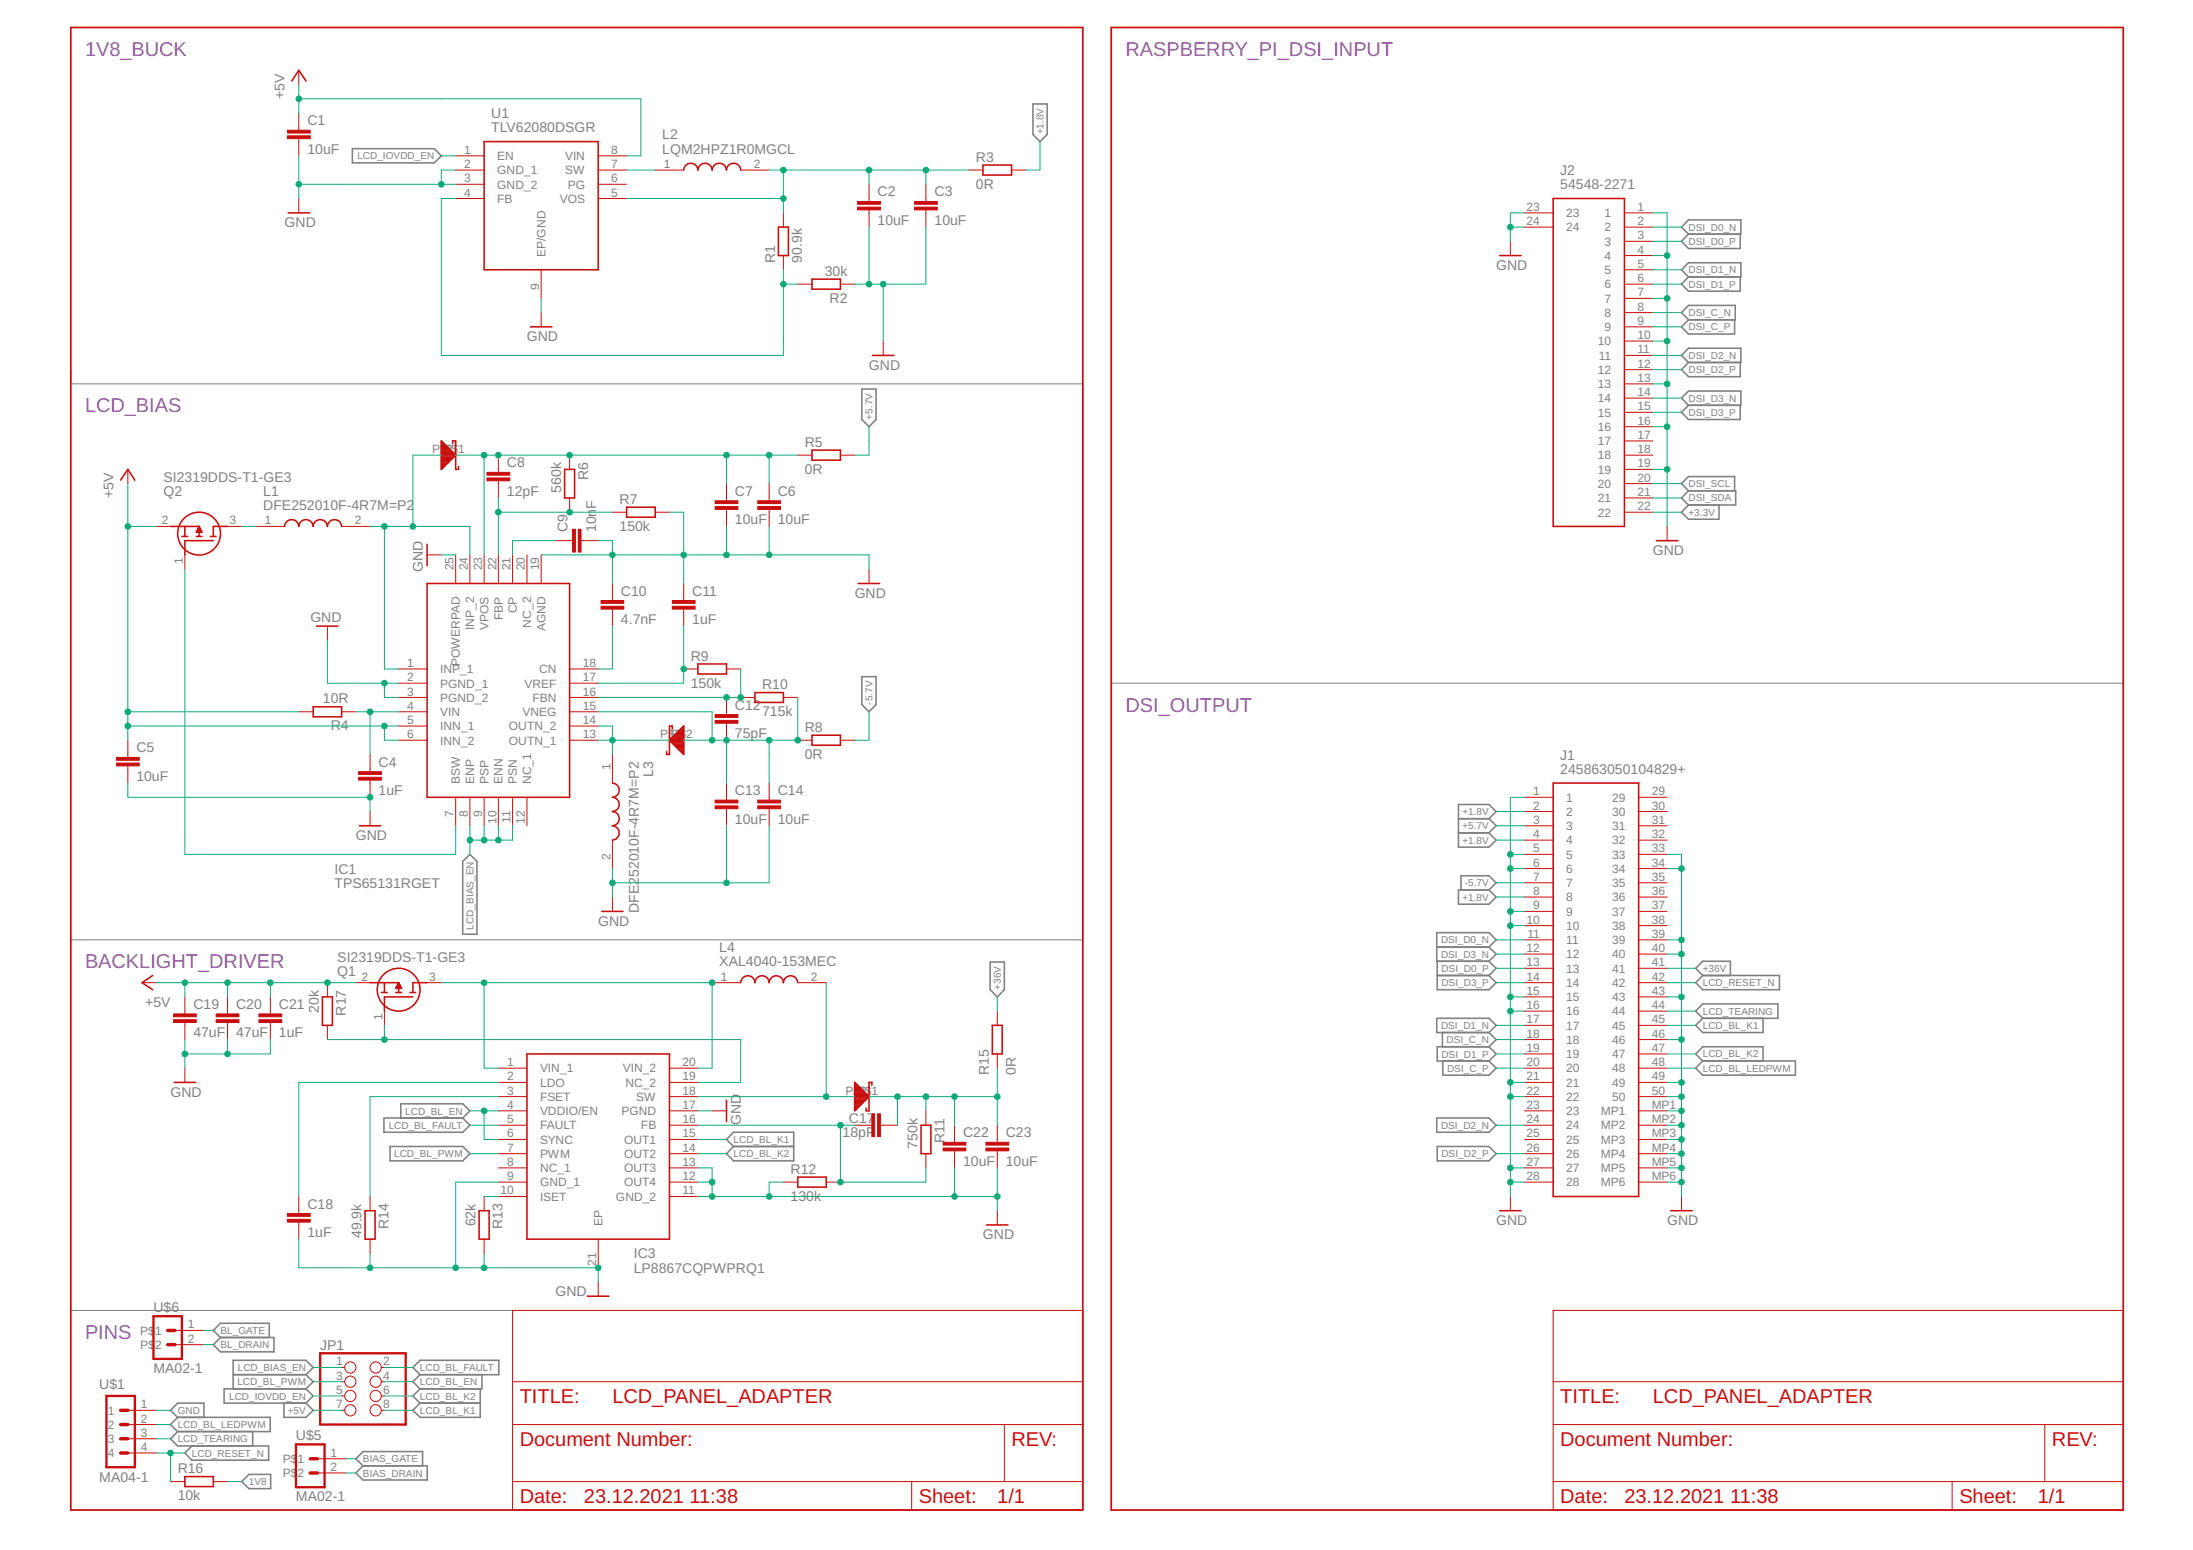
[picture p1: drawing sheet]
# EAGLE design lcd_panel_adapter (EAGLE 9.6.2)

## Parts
C1  10uF  C-EUC0603  [C0603]
C2  10uF  C-EUC0603  [C0603]
C3  10uF  C-EUC0603  [C0603]
C4  1uF  C-EUC0603  [C0603]
C5  10uF  C-EUC0603  [C0603]
C6  10uF  C-EUC0603  [C0603]
C7  10uF  C-EUC0603  [C0603]
C8  12pF  C-EUC0603  [C0603]
C9  10nF  C-EUC0603  [C0603]
C10  4.7nF  C-EUC0603  [C0603]
C11  1uF  C-EUC0603  [C0603]
C12  75pF  C-EUC0603  [C0603]
C13  10uF  C-EUC0603  [C0603]
C14  10uF  C-EUC0603  [C0603]
C17  18pF  C-EUC0603  [C0603]
C18  1uF  C-EUC0603  [C0603]
C19  47uF  C-EUC0603  [C0603]
C20  47uF  C-EUC0603  [C0603]
C21  1uF  C-EUC0603  [C0603]
C22  10uF  C-EUC1206  [C1206]
C23  10uF  C-EUC1206  [C1206]
IC1  TPS65131RGET  [QFN50P400X400X100-25N]
IC3  LP8867CQPWPRQ1  TPS61194PWPR  [SOP65P640X120-21N]
J1  245863050104829+  [245863050104829]
J2  54548-2271  [545482271]
JP1  PINHD-2X4  [2X04]
L1  DFE252010F-4R7M=P2  [1269ASH100NP2]
L2  LQM2HPZ1R0MGCL  [LQM2HPN1R0MG0L]
L3  DFE252010F-4R7M=P2  [1269ASH100NP2]
L4  XAL4040-153MEC  [XAL4040153MEC]
Q1  SI2319DDS-T1-GE3  [SOT96P240X120-3N]
Q2  SI2319DDS-T1-GE3  [SOT96P240X120-3N]
R1  90.9k  R-EU_R0603  [R0603]
R2  30k  R-EU_R0603  [R0603]
R3  0R  R-EU_R0603  [R0603]
R4  10R  R-EU_R0603  [R0603]
R5  0R  R-EU_R0603  [R0603]
R6  560k  R-EU_R0603  [R0603]
R7  150k  R-EU_R0603  [R0603]
R8  0R  R-EU_R0603  [R0603]
R9  150k  R-EU_R0603  [R0603]
R10  715k  R-EU_R0603  [R0603]
R11  750k  R-EU_R0603  [R0603]
R12  130k  R-EU_R0603  [R0603]
R13  62k  R-EU_R0603  [R0603]
R14  49.9k  R-EU_R0603  [R0603]
R15  0R  R-EU_R0603  [R0603]
R16  10k  R-EU_R0603  [R0603]
R17  20k  R-EU_R0603  [R0603]
U1  TLV62080DSGR  [SON50P200X200X80-9N]
U$1  MA04-1  [MA04-1]
U$2  CUS10S40  [CUS10S40]
U$3  CUS10S40  [CUS10S40]
U$4  CUS10S40  [CUS10S40]
U$5  MA02-1  [MA02-1]
U$6  MA02-1  [MA02-1]

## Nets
1V8: C2.1 C3.1 L2.2 R1.2 R3.1 R16.2 U1.5(VOS)
+1.8V: J1.2 J1.4 J1.8 R3.2
+3.3V: J2.22
+5.7V: J1.3 R5.2
+5V: C1.1 C5.1 C19.1 C20.1 C21.1 IC1.5(INN_1) IC1.6(INN_2) JP1.7 Q1.2(S) Q2.2(S) R4.2 R17.1 U1.8(VIN)
+36V: J1.41 R15.2
-5.7V: J1.7 R8.2
BIAS_DRAIN: L1.1 Q2.3(D) U$5.2
BIAS_GATE: IC1.7(BSW) Q2.1(G) U$5.1
BL_DRAIN: IC3.1(VIN_1) IC3.20(VIN_2) L4.1 Q1.3(D) U$6.2
BL_GATE: IC3.19(NC_2) Q1.1(G) R17.2 U$6.1
DSI_C_N: J1.18 J2.8
DSI_C_P: J1.20 J2.9
DSI_D0_N: J1.11 J2.2
DSI_D0_P: J1.13 J2.3
DSI_D1_N: J1.17 J2.5
DSI_D1_P: J1.19 J2.6
DSI_D2_N: J1.24 J2.11
DSI_D2_P: J1.26 J2.12
DSI_D3_N: J1.12 J2.14
DSI_D3_P: J1.14 J2.15
DSI_SCL: J2.20
DSI_SDA: J2.21
FB: R1.1 R2.2 U1.4(FB)
GND: C1.2 C2.2 C3.2 C4.2 C5.2 C6.2 C7.2 C9.2 C10.1 C11.1 C13.2 C14.2 C18.2 C19.2 C20.2 C21.2 C22.2 C23.2 IC1.2(PGND_1) IC1.3(PGND_2) IC1.19(AGND) IC1.25(POWERPAD) IC3.9(GND_1) IC3.11(GND_2) IC3.12(OUT4) IC3.13(OUT3) IC3.17(PGND) IC3.21(EP) J1.1 J1.5 J1.6 J1.9 J1.10 J1.15 J1.16 J1.21 J1.22 J1.27 J1.28 J1.33 J1.34 J1.39 J1.40 J1.43 J1.46 J1.49 J1.50 J1.MP1 J1.MP2 J1.MP3 J1.MP4 J1.MP5 J1.MP6 J2.1 J2.4 J2.7 J2.10 J2.13 J2.16 J2.19 J2.23 J2.24 L3.2 R2.1 R7.2 R12.1 R13.2 R14.2 U1.2(GND_1) U1.3(GND_2) U1.9(EP/GND) U$1.1
LCD_BIAS_EN: IC1.8(ENP) IC1.9(PSP) IC1.10(ENN) IC1.11(PSN) JP1.1
LCD_BL_EN: IC3.4(VDDIO/EN) IC3.6(SYNC) JP1.4
LCD_BL_FAULT: IC3.5(FAULT) JP1.2
LCD_BL_K1: IC3.15(OUT1) J1.45 JP1.8
LCD_BL_K2: IC3.14(OUT2) J1.47 JP1.6
LCD_BL_LEDPWM: J1.48 U$1.2
LCD_BL_PWM: IC3.7(PWM) JP1.3
LCD_IOVDD_EN: JP1.5 U1.1(EN)
LCD_RESET_N: J1.42 R16.1 U$1.4
LCD_TEARING: J1.44 U$1.3
N$1: L2.1 U1.7(SW)
N$2: C4.1 IC1.4(VIN) R4.1
N$3: IC3.18(SW) L4.2 U$4.P$1
N$4: IC1.1(INP_1) IC1.24(INP_2) L1.2 U$2.P$1
N$5: IC1.13(OUTN_1) IC1.14(OUTN_2) L3.1 U$3.P$2
N$6: C6.1 C7.1 C8.1 IC1.23(VPOS) R5.1 R6.1 U$2.P$2
N$7: C9.1 IC1.21(CP)
N$8: C8.2 IC1.22(FBP) R6.2 R7.1
N$9: C12.2 C13.1 C14.1 IC1.15(VNEG) R8.1 R10.2 U$3.P$1
N$10: C11.2 IC1.17(VREF) R9.1
N$11: C10.2 IC1.18(CN)
N$12: C12.1 IC1.16(FBN) R9.2 R10.1
N$14: C17.1 IC3.16(FB) R11.2 R12.2
N$15: C18.1 IC3.2(LDO)
N$16: IC3.10(ISET) R13.1
N$17: IC3.3(FSET) R14.1
NET_WHATEVER: C17.2 C22.1 C23.1 R11.1 R15.1 U$4.P$2
Unconnected: IC1.12(NC_1) IC1.20(NC_2) IC3.8(NC_1) J1.23 J1.25 J1.29 J1.30 J1.31 J1.32 J1.35 J1.36 J1.37 J1.38 J2.17 J2.18 U1.6(PG)

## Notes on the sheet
- 1V8_BUCK | RASPBERRY_PI_DSI_INPUT
- LCD_BIAS
- DSI_OUTPUT
- BACKLIGHT_DRIVER
- PINS
